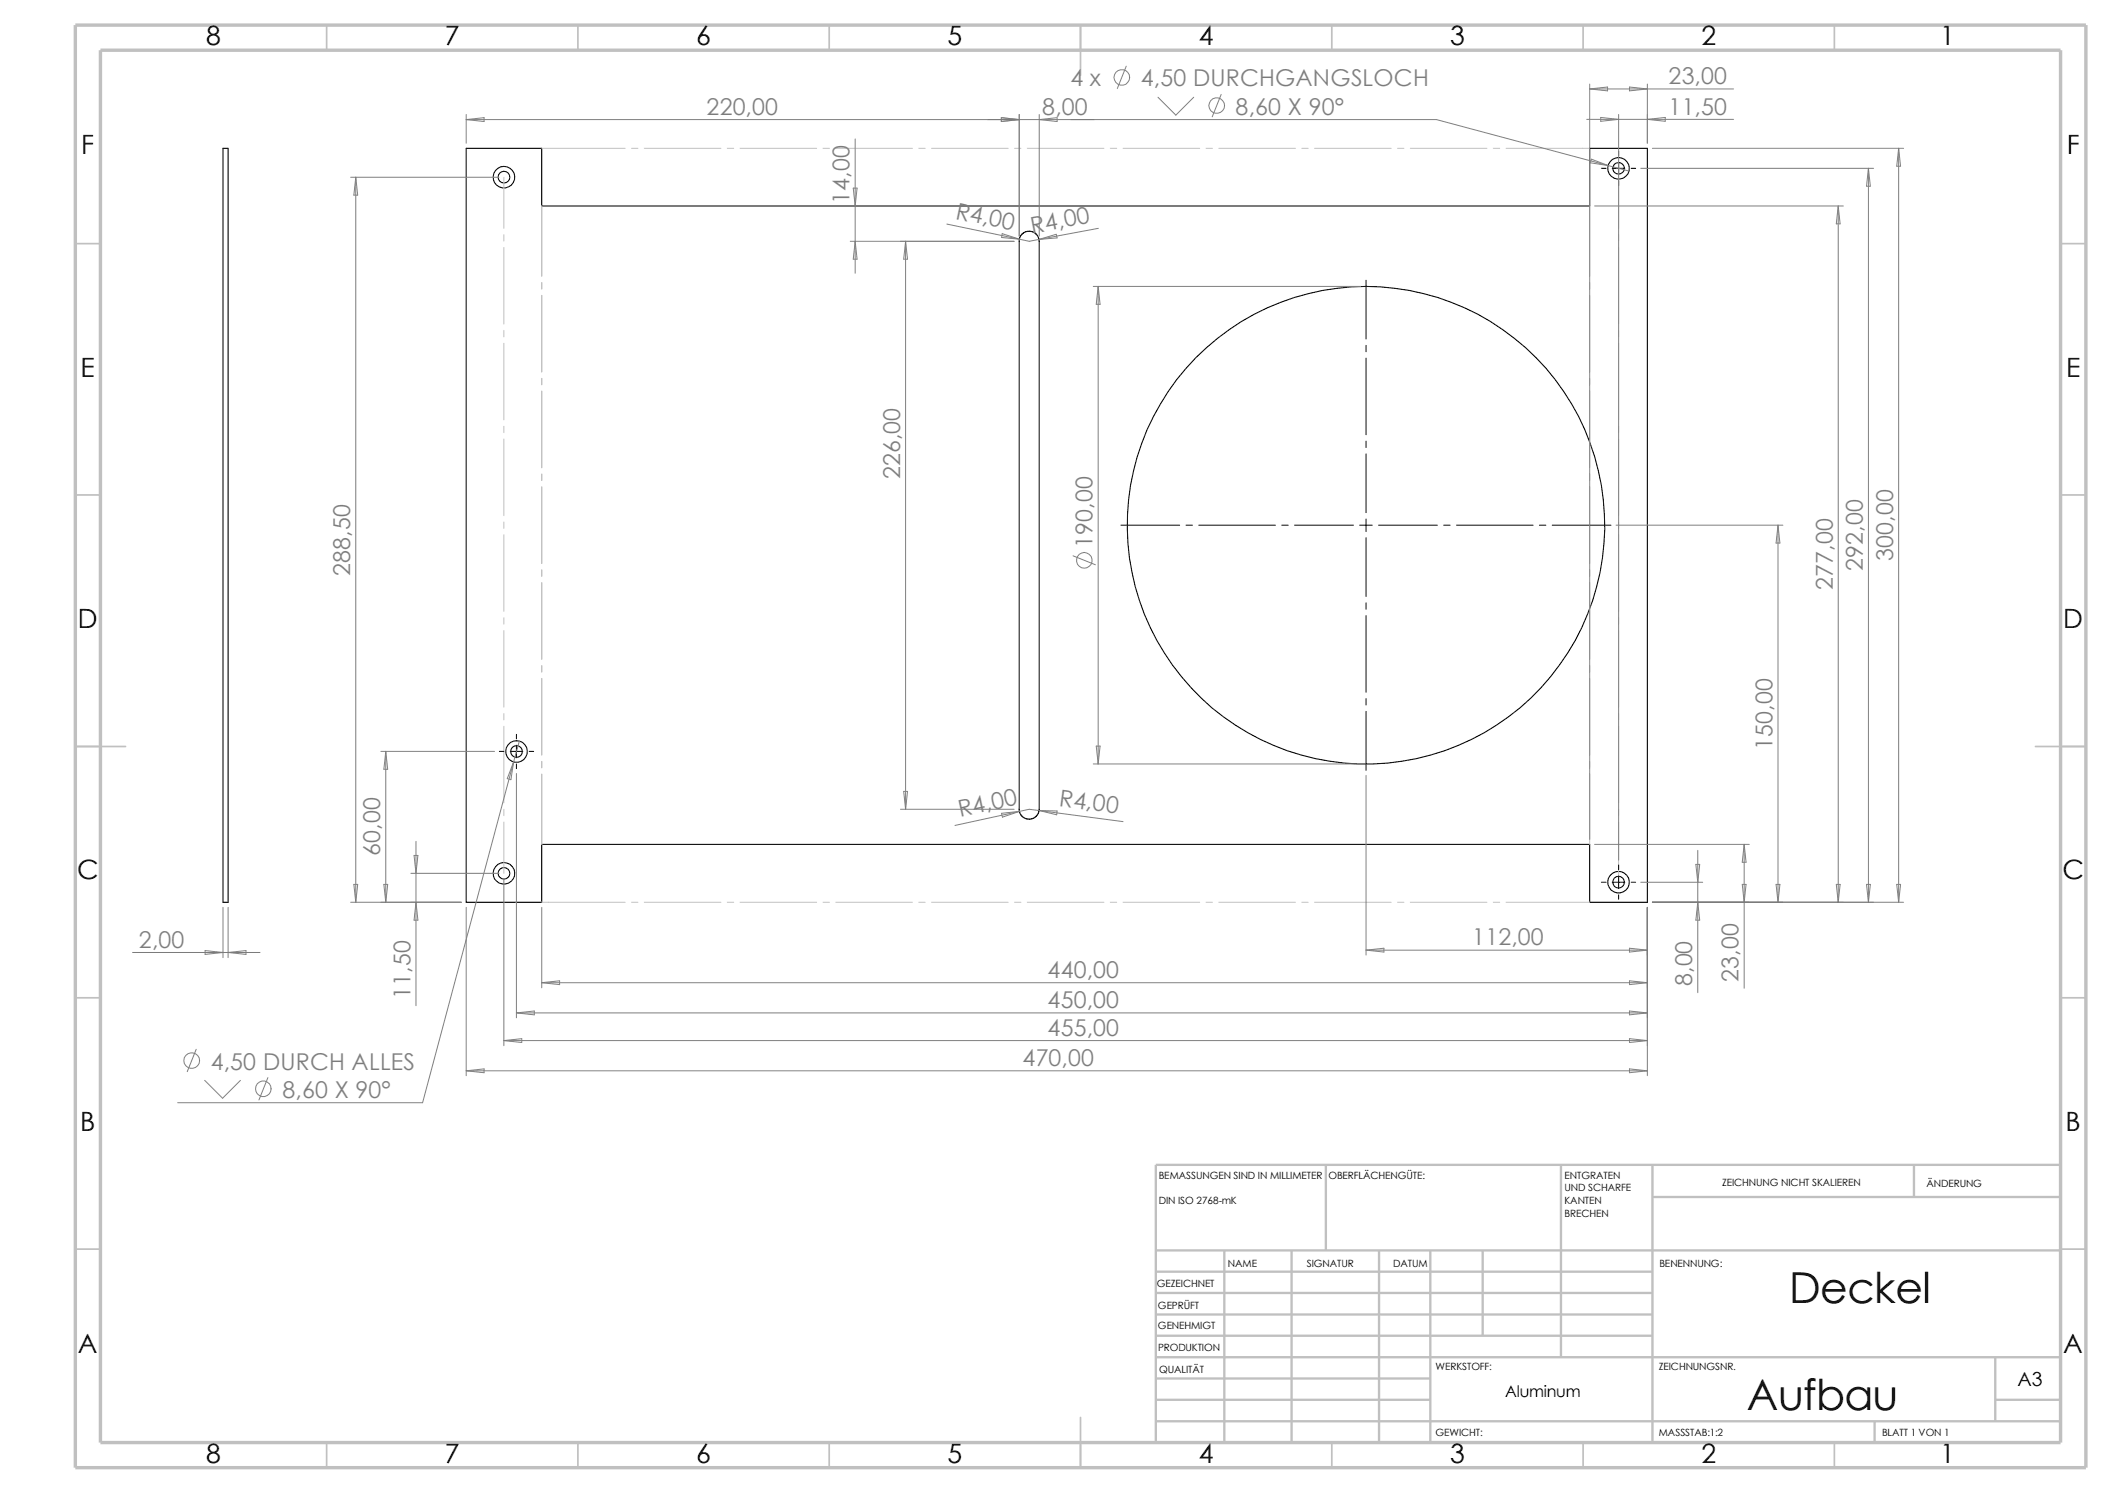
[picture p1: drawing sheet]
<svg xmlns="http://www.w3.org/2000/svg" width="420mm" height="297mm" viewBox="0 0 420 297" stroke-linecap="round" stroke-linejoin="round" font-family="sans-serif">
<g fill="none" stroke="#c0c0c0" stroke-width=".34">
<path d="M65 5v5M115 5v5M165 5v5M215 5v10M265 5v5M315 5v5M365 5v5M15 48.5h5M410 48.5h5M15 98.5h5M410 98.5h5M15 148.5h10"/>
<path d="M405 148.5h10M15 198.5h5M410 198.5h5M15 248.5h5M410 248.5h5M65 287v5M115 287v5M165 287v5M215 282v10M265 287v5M315 287v5M365 287v5"/>
</g>
<g fill="none" stroke="#c0c0c0" stroke-width=".47">
<path d="M263.8 231.7v17.1M310.6 231.7v38.3M328.8 231.7v55.3M328.8 238.1h81.2M380.8 231.7v6.4M410 231.7h-180v55.3M230 248.8h180M230 257.2h98.8M230 253h98.8M243.6 248.8v38.2M257 248.8v38.2M274.4 248.8v38.2"/>
<path d="M284.6 248.8v38.2M295 248.8v16.9M230 265.7h98.8M230 261.5h98.8M230 278.5h54.6M230 274.2h54.6M230 270h180M397 278.5h13M397 270v12.7M230 282.7h180M373 282.7v4.3"/>
</g>
<path d="M15 5h400v287h-400zM20 10h390v277h-390z" fill="none" stroke="#c0c0c0" stroke-width=".68" stroke-linecap="butt"/>
<g fill="none" stroke="#000" stroke-width=".21">
<path d="M44.4 29.5h1v150h-1zM92.8 29.5h15v11.5h208.5v-11.5h11.4v150h-11.4v-11.5h-208.5v11.5h-15zM204.8 46l.6 .1 .8 .5 .4 .7 .2 .7v113l-.2 .7-.4 .7-.8 .5-.6 .1-.8-.1-.6-.4-.5-.8-.2-.7M204.8 46l-.8 .1-.6 .4-.3 .4-.3 .7v113.4"/>
<circle cx="100.2" cy="35.3" r="2.15"/>
<circle cx="100.3" cy="35.2" r="1.17"/>
<circle cx="322" cy="33.5" r="1.14"/>
<circle cx="322" cy="33.5" r="2.16"/>
<circle cx="271.8" cy="104.5" r="47.5"/>
<circle cx="102.8" cy="149.5" r="1.17"/>
<circle cx="102.8" cy="149.5" r="2.14"/>
<circle cx="100.2" cy="173.7" r="2.16"/>
<circle cx="100.3" cy="173.7" r="1.16"/>
<circle cx="322" cy="175.5" r="2.15"/>
<circle cx="322" cy="175.5" r="1.16"/>
</g>
<g fill="none" stroke="#c0c0c0" stroke-width=".2">
<path d="M100.2 35.3v10.1M107.8 29.5h16.6M125.6 29.5h1.3M128.2 29.5h15.2M144.7 29.5h1.3M147.2 29.5h15.3M163.7 29.5h1.3M166.3 29.5h15.2M182.8 29.5h1.3M185.3 29.5h15.3M201.8 29.5h1.3M204.4 29.5h15.2"/>
<path d="M220.9 29.5h1.3M223.4 29.5h15.3M239.9 29.5h1.3M242.5 29.5h15.2M259 29.5h1.3M261.5 29.5h15.3M278 29.5h1.3M280.6 29.5h15.2M297.1 29.5h1.3M299.6 29.5h16.7M322 33.5v11.9M100.2 46.7v1.3"/>
<path d="M100.2 49.2v15.3M107.8 41v13.9M107.8 56.2v1.3M107.8 58.8v15.2M316.3 41v13.9M316.3 56.2v1.3M316.3 58.8v15.2M322 46.7v1.3M322 49.2v15.3M100.2 65.7v1.3M100.2 68.3v15.2M107.8 75.3v1.2"/>
<path d="M107.8 77.8v15.2M316.3 75.3v1.2M316.3 77.8v15.2M322 65.7v1.3M322 68.3v15.2M100.2 84.8v1.3M100.2 87.3v15.3M107.8 94.3v1.3M107.8 96.9v15.2M316.3 94.3v1.3M316.3 96.9v15.2M322 84.8v1.3"/>
<path d="M322 87.3v15.3M100.2 103.8v1.3M100.2 106.4v15.2M107.8 113.4v1.2M107.8 115.9v15.2M316.3 113.4v1.2M316.3 115.9v15.2M322 103.8v1.3M322 106.4v15.2M100.2 122.9v1.3M100.2 125.4v15.3M107.8 132.4v1.3"/>
<path d="M107.8 135v15.2M316.3 132.4v1.3M316.3 135v15.2M322 122.9v1.3M322 125.4v15.3M100.2 141.9v1.3M100.2 144.5v15.2M107.8 151.5v1.2M107.8 154v14M316.3 151.5v1.2M316.3 154v14M322 141.9v1.3"/>
<path d="M322 144.5v15.2M100.2 161v1.3M100.2 163.5v10.2M107.8 179.5h16.6M125.6 179.5h1.3M128.2 179.5h15.2M144.7 179.5h1.3M147.2 179.5h15.3M163.7 179.5h1.3M166.3 179.5h15.2M182.8 179.5h1.3M185.3 179.5h15.3"/>
<path d="M201.8 179.5h1.3M204.4 179.5h15.2M220.9 179.5h1.3M223.4 179.5h15.3M239.9 179.5h1.3M242.5 179.5h15.2M259 179.5h1.3M261.5 179.5h15.3M278 179.5h1.3M280.6 179.5h15.2M297.1 179.5h1.3M299.6 179.5h16.7"/>
<path d="M322 161v1.3M322 163.5v12"/>
</g>
<g fill="none" stroke="#000" stroke-width=".2">
<path d="M318.6 33.5h.9M320.8 33.5h2.5M322 30.1v.9M322 32.3v2.5M322 36v.9M324.5 33.5h.9M271.8 55.8v11.6M271.8 68.7v1.3M271.8 71.2v15.3M271.8 87.8v1.2M271.8 90.3v11.7M223 104.5h11.7"/>
<path d="M236 104.5h1.2M238.5 104.5h15.2M255 104.5h1.3M257.6 104.5h11.7M270.5 104.5h2.5M271.8 103.3v2.4M271.8 107v11.7M271.8 119.9v1.3M274.3 104.5h11.7M287.2 104.5h1.3M289.8 104.5h15.2M306.3 104.5h1.3"/>
<path d="M308.8 104.5h11.7M271.8 122.5v15.2M271.8 139v1.3M99.4 149.5h.8M101.5 149.5h2.5M102.7 146.1v.9M102.7 148.3v2.4M102.7 152v.9M105.3 149.5h.9M271.8 141.5v11.7M318.6 175.5h.9M320.8 175.5h2.5"/>
<path d="M322 172.1v.9M322 174.2v2.5M322 178v.9M324.5 175.5h.9"/>
</g>
<g fill="none" stroke="#808080" stroke-width=".2">
<path d="M224.1 13.2l-1.8 4.4M230.4 19.3l3.5 3.6 3.6-3.6M243 18.8l-1.8 4.4M316.3 17.7l3.5-.4v.8zM316.3 17.7h28.6M316.3 16.7v150.3M324.2 17.3l3.5 .4-3.5 .4zM327.7 16.7v11.8M69.8 35.3h29.5M70.8 35.3l.4 3.5h-.8zM70.8 35.3v144.2M92.8 23.8l3.5-.4v.8z"/>
<path d="M92.8 23.8h193l38.3 10.2M92.8 22.8v5.7M169.8 37.4h.7l-.4 3.6zM170.1 27.6v26.8M199.2 23.4l3.6 .4-3.6 .4zM202.8 22.8v24.2M206.8 23.8l3.5-.4v.8zM206.8 22.8v24.2M315.7 23.7h29.2M316.6 31.7l3.4 1.2-3.6-.5zM318.5 23.4l3.5 .3-3.5 .4zM322 22.8v148.3"/>
<path d="M326.4 33.5h46.3M327.7 23.7l3.6-.3v.7zM328.8 29.5h49.9M371.7 33.5v146M371.7 33.5l.4 3.5h-.8zM377.7 29.5l.4 3.6h-.7zM377.7 29.5v150M169.2 48h32.6M170.1 48l.4 3.6h-.7zM180.2 48l.4 3.6h-.8zM180.2 48v113M188.4 44.6l14.4 3"/>
<path d="M199.4 46.5l3.4 1.1-3.5-.4zM202.8 47.6l2 .4 1.9-.4M206.7 47.6l3.4-1 .2 .7zM217.5 57h53.3M218.5 57v95M218.5 57l.4 3.5h-.8zM218.5 45.4l-11.8 2.2M317.2 41h49.5M365.7 41v138.5M365.7 41l.4 3.5h-.8zM213.5 110.6l4.4 1.8M321.5 104.5h33.2"/>
<path d="M353.7 104.5l.4 3.5h-.7zM353.7 104.5v75M75.8 149.5h22.6M76.8 149.5v30M76.8 149.5l.3 3.5h-.7zM102.2 151.6l-18.1 67.8h-48.8M102.2 151.6l-.6 3.5-.7-.2zM102.7 153.9v48.6M103.3 147.4l-1.1 4.2M179.8 157.4h.8l-.4 3.6zM217.5 152h53.3M218.1 148.4h.8l-.4 3.6z"/>
<path d="M271.8 154.3v35.7M69.8 179.5h22M70.4 175.9h.8l-.4 3.6zM76.4 175.9h.7l-.3 3.6zM81.7 173.7h17.6M82.4 170.2h.7l-.3 3.5zM82.8 179.5l.3 3.5h-.7zM82.8 167.4v32.7M100.2 174.8v33.2M179.2 161h22.6M199.3 161.8l3.5-.4-3.4 1.2zM206.8 161.2l3.5 .1-.1 .8z"/>
<path d="M206.8 161.2l-2-.2-14.8 3.2M206.8 161.2l16.6 2.2M317.2 168h30.8M326.4 175.5h12.4M328.8 179.5h49.9M337.4 172h.8l-.4 3.5zM337.8 179.5l.4 3.5h-.8zM337.8 169.2v28.3M346.6 175.9h.8l-.4 3.6zM347 168v28.6M347 168l.4 3.5h-.8zM353.4 175.9h.7l-.4 3.6z"/>
<path d="M365.3 175.9h.8l-.4 3.6zM371.3 175.9h.8l-.4 3.6zM377.4 175.9h.7l-.4 3.6zM26.4 189.5h25.3M40.8 189.1l3.6 .4-3.6 .4zM44.4 180.5v10M45.4 180.5v10M45.4 189.5l3.5-.4v.8zM92.8 180.5v33.5M107.8 195.5l3.5-.4v.8zM107.8 180.5v16M107.8 195.5h219.9"/>
<path d="M271.8 189l3.5-.4v.8zM271.8 189h55.9M324.2 188.6l3.5 .4-3.5 .4zM324.2 195.1l3.5 .4-3.5 .4zM327.7 180.5v33.5M39 208.7l-1.7 4.5M40.7 214.9l3.6 3.6 3.5-3.6M53.3 214.4l-1.8 4.4M92.8 213l3.5-.4v.8zM92.8 213h234.9M100.2 207l3.6-.4v.8zM100.2 207h227.5"/>
<path d="M102.7 201.5l3.6-.4v.8zM102.7 201.5h225M324.2 201.1l3.5 .4-3.5 .4zM324.2 206.6l3.5 .4-3.5 .4zM324.2 212.6l3.5 .4-3.5 .4z"/>
<circle cx="223.2" cy="15.4" r="1.56"/>
<circle cx="242.1" cy="21" r="1.56"/>
<circle cx="215.7" cy="111.5" r="1.57"/>
<circle cx="38.2" cy="211" r="1.56"/>
<circle cx="52.4" cy="216.6" r="1.55"/>
</g>
<g font-size="8.5">
<text x="355.9" y="259.2">Deckel</text>
<text x="347.5" y="280.6">Aufbau</text>
</g>
<g font-size="5.3">
<text x="41" y="9">8</text>
<text x="88.5" y="9">7</text>
<text x="138.5" y="9">6</text>
<text x="188.5" y="9">5</text>
<text x="238.5" y="9">4</text>
<text x="288.5" y="9">3</text>
<text x="338.5" y="9">2</text>
<text x="386" y="9">1</text>
<text x="16.2" y="30.7">F</text>
<text x="411.2" y="30.7">F</text>
<text x="16" y="75">E</text>
<text x="411" y="75">E</text>
<text x="15.5" y="125">D</text>
<text x="410.5" y="125">D</text>
<text x="15.3" y="175">C</text>
<text x="410.3" y="175">C</text>
<text x="16" y="225">B</text>
<text x="411" y="225">B</text>
<text x="15.5" y="269.2">A</text>
<text x="410.5" y="269.2">A</text>
<text x="41" y="291">8</text>
<text x="88.5" y="291">7</text>
<text x="138.5" y="291">6</text>
<text x="188.5" y="291">5</text>
<text x="238.5" y="291">4</text>
<text x="288.5" y="291">3</text>
<text x="338.5" y="291">2</text>
<text x="386" y="291">1</text>
</g>
<g font-size="4.6" fill="#808080">
<text x="213" y="17.2">4 x</text>
<text x="227" y="17.2">4,50 DURCHGANGSLOCH</text>
<text x="331.9" y="16.8">23,00</text>
<text x="140.6" y="22.9">220,00</text>
<text x="207.4" y="22.9">8,00</text>
<text x="245.8" y="22.8">8,60 X 90°</text>
<text x="331.9" y="22.8">11,50</text>
<text x="169" y="40.6" transform="rotate(-90 169 40.6)">14,00</text>
<text x="190" y="43.5" transform="rotate(12 190 43.5)">R4,00</text>
<text x="205.4" y="46.5" transform="rotate(-11 205.4 46.5)">R4,00</text>
<text x="179.1" y="95.4" transform="rotate(-90 179.1 95.4)">226,00</text>
<text x="217.3" y="109" transform="rotate(-90 217.3 109)">190,00</text>
<text x="370.6" y="113.6" transform="rotate(-90 370.6 113.6)">292,00</text>
<text x="376.6" y="111.6" transform="rotate(-90 376.6 111.6)">300,00</text>
<text x="69.7" y="114.5" transform="rotate(-90 69.7 114.5)">288,50</text>
<text x="364.6" y="117.4" transform="rotate(-90 364.6 117.4)">277,00</text>
<text x="352.6" y="149.1" transform="rotate(-90 352.6 149.1)">150,00</text>
<text x="210.6" y="160.3" transform="rotate(8 210.6 160.3)">R4,00</text>
<text x="191" y="162.6" transform="rotate(-12 191 162.6)">R4,00</text>
<text x="75.7" y="170.3" transform="rotate(-90 75.7 170.3)">60,00</text>
<text x="27.7" y="188.6">2,00</text>
<text x="292.9" y="188.1">112,00</text>
<text x="208.4" y="194.6">440,00</text>
<text x="336.7" y="196.2" transform="rotate(-90 336.7 196.2)">8,00</text>
<text x="345.9" y="195.3" transform="rotate(-90 345.9 195.3)">23,00</text>
<text x="81.7" y="198.8" transform="rotate(-90 81.7 198.8)">11,50</text>
<text x="208.4" y="200.6">450,00</text>
<text x="208.4" y="206.1">455,00</text>
<text x="41.9" y="212.8">4,50 DURCH ALLES</text>
<text x="203.4" y="212.1">470,00</text>
<text x="56.2" y="218.4">8,60 X 90°</text>
</g>
<text font-size="3.9" x="401.4" y="275.6">A3</text>
<text font-size="3.2" x="299.5" y="277.9">Aluminum</text>
<g font-size="2">
<text x="230.5" y="239.6">DIN ISO 2768-mK</text>
<text x="230.5" y="234.6">BEMASSUNGEN SIND IN MILLIMETER</text>
<text x="264.3" y="234.6">OBERFLÄCHENGÜTE:</text>
<text x="311.3" y="239.5">KANTEN</text>
<text x="311.3" y="234.5">ENTGRATEN</text>
<text x="311.3" y="237">UND SCHARFE</text>
<text x="342.6" y="236">ZEICHNUNG NICHT SKALIEREN</text>
<text x="383.3" y="236.2">ÄNDERUNG</text>
<text x="311.3" y="242">BRECHEN</text>
<text x="260" y="252">SIGNATUR</text>
<text x="277.2" y="252">DATUM</text>
<text x="330.2" y="252">BENENNUNG:</text>
<text x="230.2" y="256.1">GEZEICHNET</text>
<text x="244.3" y="252.1">NAME</text>
<text x="230.4" y="260.4">GEPRÜFT</text>
<text x="230.4" y="264.5">GENEHMIGT</text>
<text x="230.4" y="268.8">PRODUKTION</text>
<text x="230.6" y="273.2">QUALITÄT</text>
<text x="285.6" y="272.5">WERKSTOFF:</text>
<text x="330" y="272.5">ZEICHNUNGSNR.</text>
<text x="285.6" y="285.6">GEWICHT:</text>
<text x="330" y="285.6">MASSSTAB:1:2</text>
<text x="374.4" y="285.6">BLATT 1 VON 1</text>
</g>
</svg>
